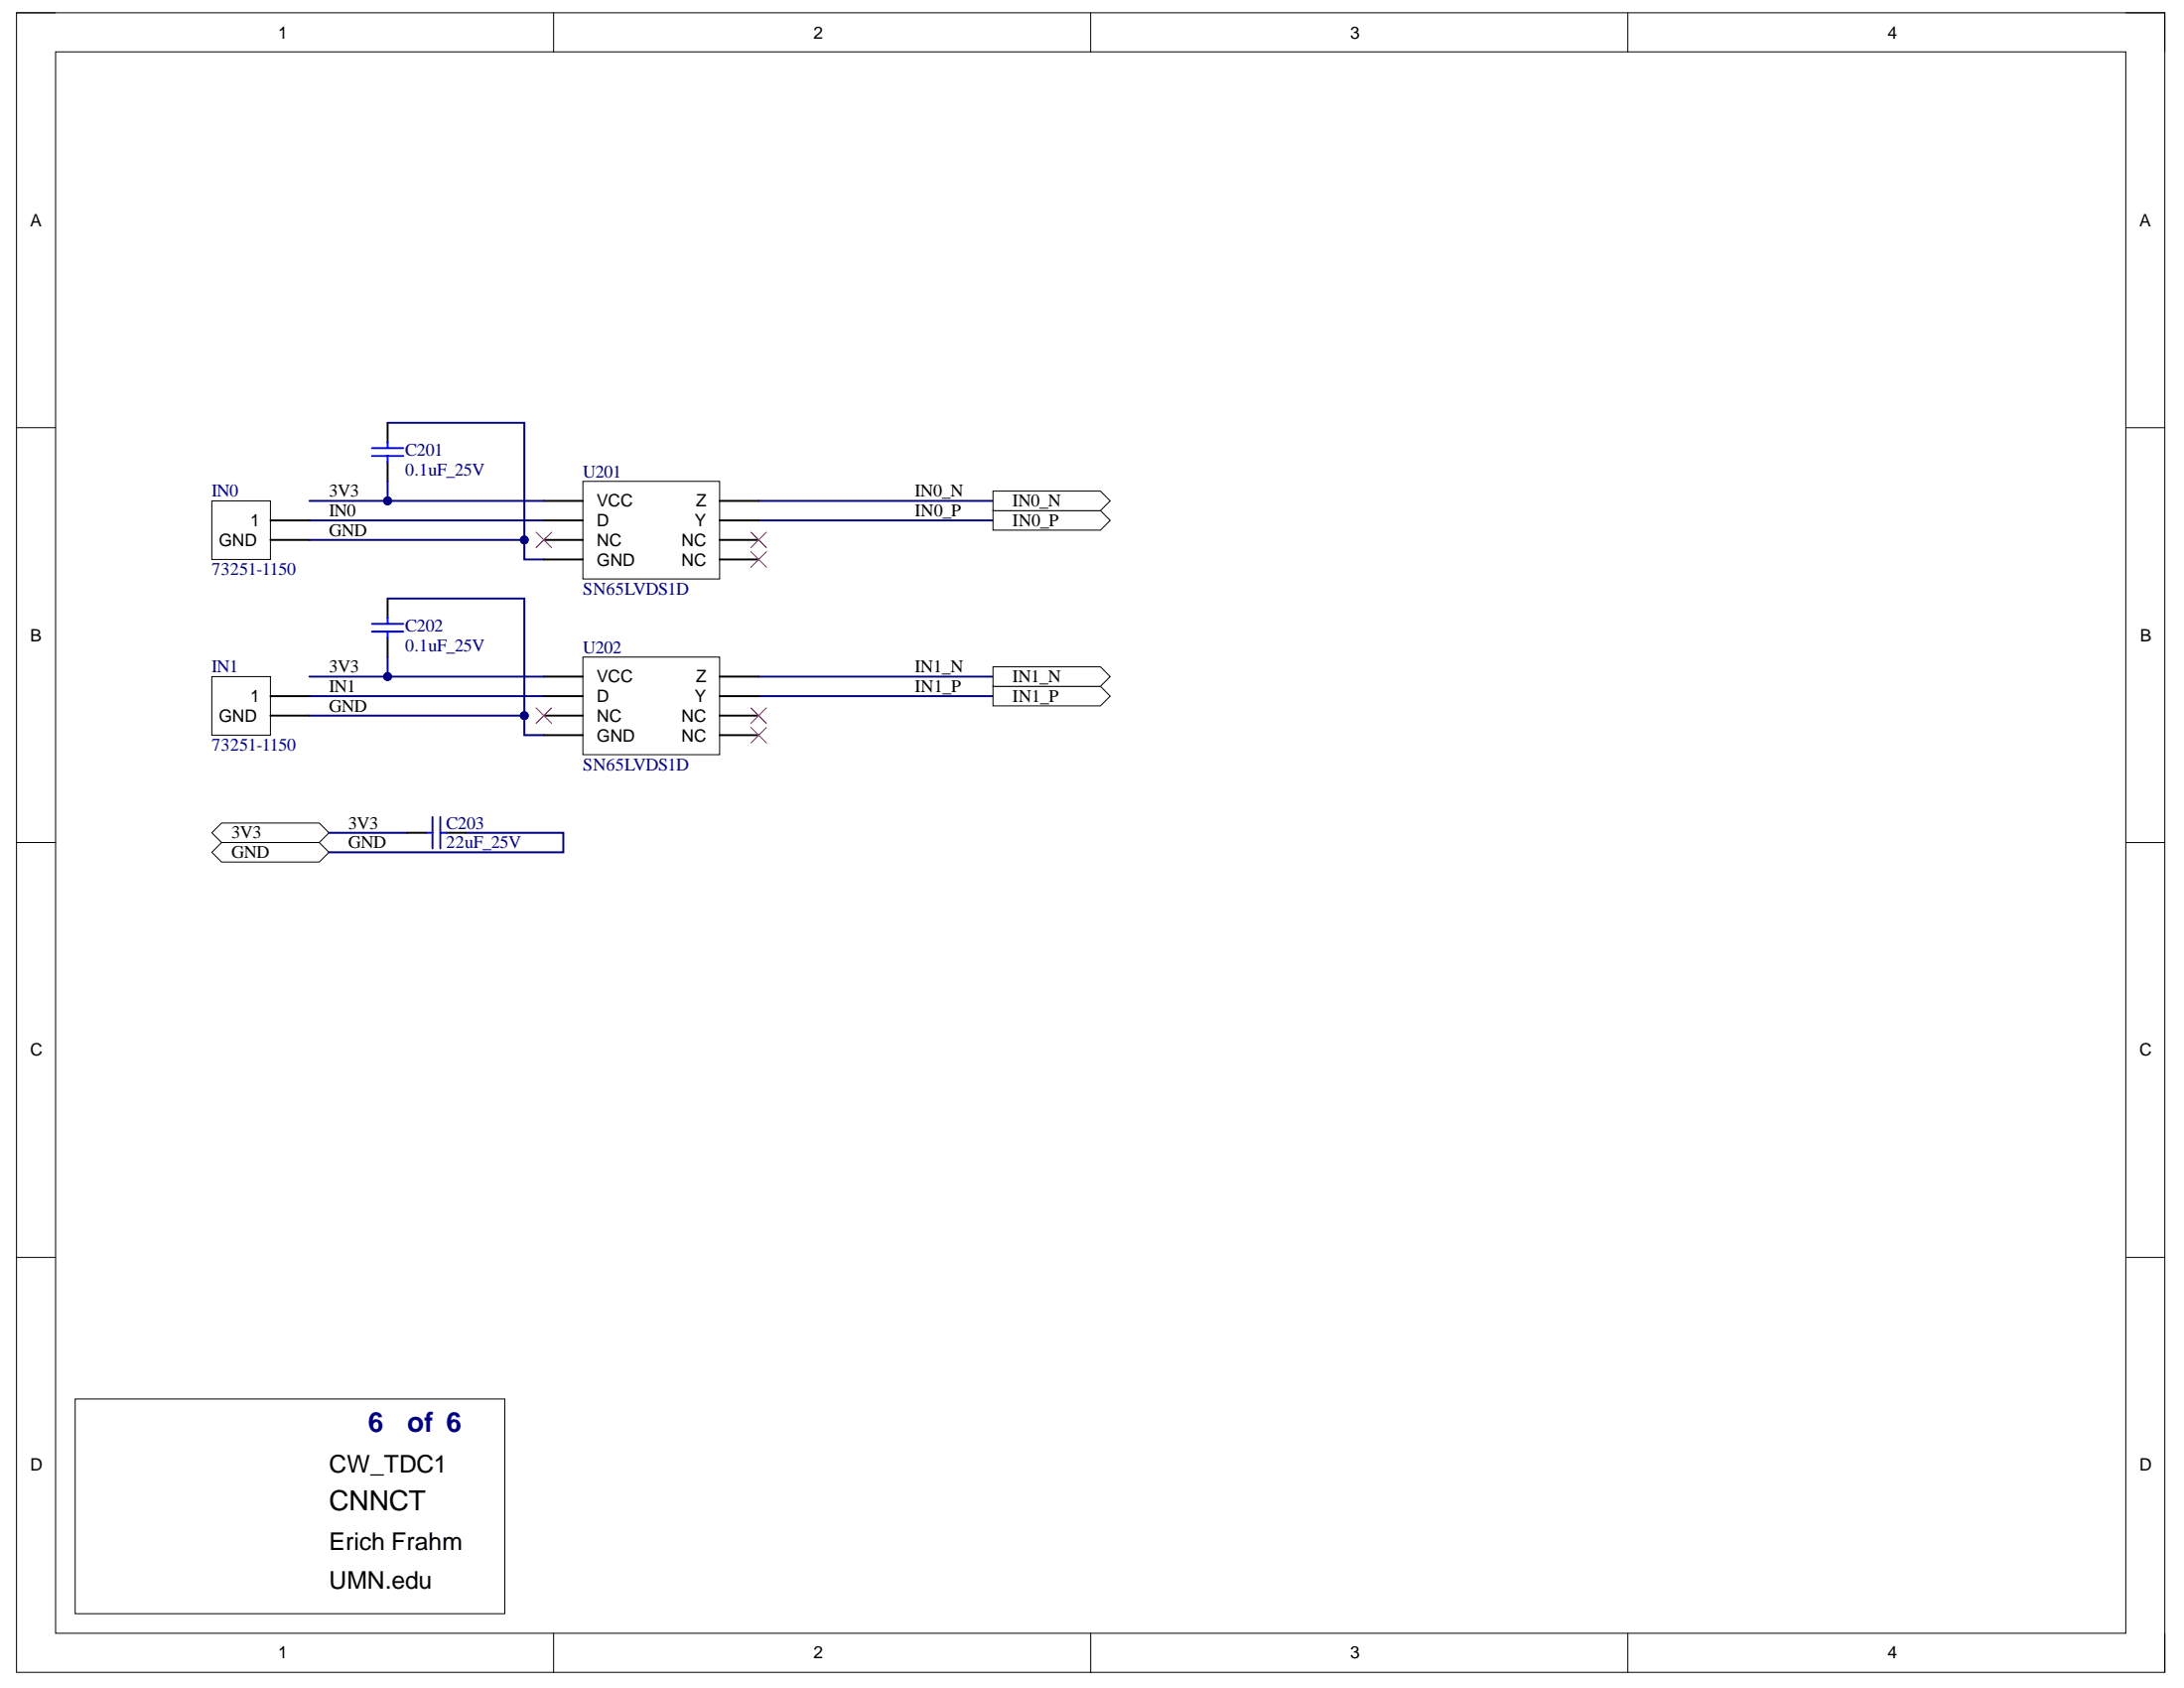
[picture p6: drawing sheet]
<svg xmlns="http://www.w3.org/2000/svg" width="279mm" height="216mm" viewBox="0 0 279 216" stroke-linecap="round" stroke-linejoin="round" font-family="sans-serif">
<path d="M2.1 1.6h274.8v212.3h-274.8z" fill="none" stroke="#000" stroke-width=".13"/>
<path d="M7.1 6.6h264.9v202.3h-264.9z" fill-rule="evenodd" fill="#fff"/>
<g fill="none" stroke="#000" stroke-width=".13">
<path d="M2.1 1.6h5M7.1 6.6h264.9v202.3h-264.9zM70.8 1.6v5M139.5 1.6v5M208.2 1.6v5M272 1.6h4.9v5M2.1 54.7h5M272 54.7h4.9M2.1 107.8h5M272 107.8h4.9M2.1 160.8h5M272 160.8h4.9"/>
<path d="M70.8 208.9v5M139.5 208.9v5M208.2 208.9v5M276.9 208.9v5"/>
</g>
<path d="M39.6 69.1h27.5v2.5h2.5M39.6 66.6h30M97.1 66.6h29.9M97.1 64.1h29.9" fill="none" stroke="#000080" stroke-width=".25"/>
<circle cx="67.1" cy="69.1" r=".5" fill="#000080"/>
<circle cx="67.1" cy="69.1" r=".5" fill="none" stroke="#000080" stroke-width=".13"/>
<path d="M39.6 91.5h27.5v2.5h2.5M39.6 89h30M97.1 89h29.9M97.1 86.5h29.9" fill="none" stroke="#000080" stroke-width=".25"/>
<circle cx="67.1" cy="91.5" r=".5" fill="#000080"/>
<circle cx="67.1" cy="91.5" r=".5" fill="none" stroke="#000080" stroke-width=".13"/>
<path d="M9.6 178.9h55v27.5h-55z" fill-rule="evenodd" fill="#fff"/>
<path d="M9.6 178.9h55v27.5h-55z" fill="none" stroke="#000" stroke-width=".13"/>
<path d="M27.1 64.1h7.5v7.5h-7.5z" fill-rule="evenodd" fill="#fff"/>
<path d="M27.1 64.1h7.5v7.5h-7.5z" fill="none" stroke="#000" stroke-width=".13"/>
<path d="M34.6 66.6h5M34.6 69.1h5" fill="none" stroke="#000" stroke-width=".25"/>
<path d="M27.1 86.5h7.5v7.5h-7.5z" fill-rule="evenodd" fill="#fff"/>
<path d="M27.1 86.5h7.5v7.5h-7.5z" fill="none" stroke="#000" stroke-width=".13"/>
<path d="M34.6 89h5M34.6 91.5h5" fill="none" stroke="#000" stroke-width=".25"/>
<path d="M127 65.3h13.8l1.2 1.3-1.2 1.2h-13.8z" fill-rule="evenodd" fill="#fff"/>
<path d="M127 65.3h13.8l1.2 1.3-1.2 1.2h-13.8z" fill="none" stroke="#000" stroke-width=".13"/>
<path d="M127 62.8h13.8l1.2 1.3-1.2 1.2h-13.8z" fill-rule="evenodd" fill="#fff"/>
<path d="M127 62.8h13.8l1.2 1.3-1.2 1.2h-13.8z" fill="none" stroke="#000" stroke-width=".13"/>
<path d="M127 87.8h13.8l1.2 1.2-1.2 1.3h-13.8z" fill-rule="evenodd" fill="#fff"/>
<path d="M127 87.8h13.8l1.2 1.2-1.2 1.3h-13.8z" fill="none" stroke="#000" stroke-width=".13"/>
<path d="M127 85.3h13.8l1.2 1.2-1.2 1.3h-13.8z" fill-rule="evenodd" fill="#fff"/>
<path d="M127 85.3h13.8l1.2 1.2-1.2 1.3h-13.8z" fill="none" stroke="#000" stroke-width=".13"/>
<path d="M27.1 109l1.3-1.2h12.4l1.3 1.2-1.3 1.3h-12.4z" fill-rule="evenodd" fill="#fff"/>
<path d="M27.1 109l1.3-1.2h12.4l1.3 1.2-1.3 1.3h-12.4z" fill="none" stroke="#000" stroke-width=".13"/>
<path d="M59.6 106.5h12.5v2.5h-30" fill="none" stroke="#000080" stroke-width=".25"/>
<path d="M27.1 106.5l1.3-1.2h12.4l1.3 1.2-1.3 1.3h-12.4z" fill-rule="evenodd" fill="#fff"/>
<path d="M27.1 106.5l1.3-1.2h12.4l1.3 1.2-1.3 1.3h-12.4z" fill="none" stroke="#000" stroke-width=".13"/>
<path d="M42.1 106.5h10" fill="none" stroke="#000080" stroke-width=".25"/>
<path d="M74.6 84h17.5v12.5h-17.5z" fill-rule="evenodd" fill="#fff"/>
<path d="M74.6 84h17.5v12.5h-17.5z" fill="none" stroke="#000" stroke-width=".13"/>
<path d="M69.6 89h5M69.6 86.5h5M69.6 94h5M69.6 91.5h5M92.1 89h5M92.1 86.5h5M92.1 94h5M92.1 91.5h5" fill="none" stroke="#000" stroke-width=".25"/>
<path d="M68.6 90.5l2 2M70.6 90.5l-2 2M96.1 90.5l2 2M96.1 93l2 2M98.1 90.5l-2 2M98.1 93l-2 2" fill="none" stroke="#f00" stroke-width=".13"/>
<path d="M39.6 86.5h30" fill="none" stroke="#000080" stroke-width=".25"/>
<circle cx="49.6" cy="86.5" r=".5" fill="#000080"/>
<circle cx="49.6" cy="86.5" r=".5" fill="none" stroke="#000080" stroke-width=".13"/>
<path d="M74.6 61.6h17.5v12.5h-17.5z" fill-rule="evenodd" fill="#fff"/>
<path d="M74.6 61.6h17.5v12.5h-17.5z" fill="none" stroke="#000" stroke-width=".13"/>
<path d="M69.6 66.6h5M69.6 64.1h5M69.6 71.6h5M69.6 69.1h5M92.1 66.6h5M92.1 64.1h5M92.1 71.6h5M92.1 69.1h5" fill="none" stroke="#000" stroke-width=".25"/>
<path d="M68.6 68.1l2 2M70.6 68.1l-2 2M96.1 68.1l2 2M96.1 70.6l2 2M98.1 68.1l-2 2M98.1 70.6l-2 2" fill="none" stroke="#f00" stroke-width=".13"/>
<path d="M39.6 64.1h30" fill="none" stroke="#000080" stroke-width=".25"/>
<circle cx="49.6" cy="64.1" r=".5" fill="#000080"/>
<circle cx="49.6" cy="64.1" r=".5" fill="none" stroke="#000080" stroke-width=".13"/>
<path d="M49.6 54.1v2.5M49.6 59.1v2.5" fill="none" stroke="#000" stroke-width=".25"/>
<path d="M47.6 58.3h4M47.6 57.3h4M49.6 56.6v.7M49.6 58.3v.8" fill="none" stroke="#00f" stroke-width=".25"/>
<path d="M49.6 61.6v2.5" fill="none" stroke="#000080" stroke-width=".25"/>
<circle cx="49.6" cy="64.1" r=".5" fill="#000080"/>
<circle cx="49.6" cy="64.1" r=".5" fill="none" stroke="#000080" stroke-width=".13"/>
<path d="M49.6 54.1h17.5v15" fill="none" stroke="#000080" stroke-width=".25"/>
<circle cx="67.1" cy="69.1" r=".5" fill="#000080"/>
<circle cx="67.1" cy="69.1" r=".5" fill="none" stroke="#000080" stroke-width=".13"/>
<path d="M49.6 76.6v2.4M49.6 81.5v2.5" fill="none" stroke="#000" stroke-width=".25"/>
<path d="M47.6 79.8h4M49.6 79v.8M47.6 80.8h4M49.6 80.8v.7" fill="none" stroke="#00f" stroke-width=".25"/>
<path d="M49.6 76.6h17.5v14.9" fill="none" stroke="#000080" stroke-width=".25"/>
<circle cx="67.1" cy="91.5" r=".5" fill="#000080"/>
<circle cx="67.1" cy="91.5" r=".5" fill="none" stroke="#000080" stroke-width=".13"/>
<path d="M49.6 84v2.5" fill="none" stroke="#000080" stroke-width=".25"/>
<circle cx="49.6" cy="86.5" r=".5" fill="#000080"/>
<circle cx="49.6" cy="86.5" r=".5" fill="none" stroke="#000080" stroke-width=".13"/>
<path d="M52.1 106.5h2.5M57.1 106.5h2.5" fill="none" stroke="#000" stroke-width=".25"/>
<path d="M54.6 106.5h.7M55.3 104.5v4M56.3 104.5v4M56.3 106.5h.8" fill="none" stroke="#00f" stroke-width=".25"/>
<g font-size="3.5" fill="#000080">
<text x="47.1" y="183.1">6</text>
<text x="52.1" y="183.1">of 6</text>
</g>
<text font-size="3.5" x="42.1" y="193.2">CNNCT</text>
<g font-size="3.1">
<text x="42.1" y="188.3">CW_TDC1</text>
<text x="42.1" y="198.3">Erich Frahm</text>
<text x="42.1" y="203.2">UMN.edu</text>
</g>
<g font-size="2.3" fill="#000080">
<text x="51.8" y="58.3">C201</text>
<text x="27.1" y="63.6">IN0</text>
<text x="51.8" y="60.9">0.1uF_25V</text>
<text x="74.6" y="61.1">U201</text>
<text x="27.1" y="73.5">73251-1150</text>
<text x="74.6" y="76.1">SN65LVDS1D</text>
<text x="51.8" y="80.8">C202</text>
<text x="51.8" y="83.3">0.1uF_25V</text>
<text x="74.6" y="83.6">U202</text>
<text x="27.1" y="86">IN1</text>
<text x="27.1" y="96">73251-1150</text>
<text x="74.6" y="98.5">SN65LVDS1D</text>
<text x="57.1" y="106.1">C203</text>
<text x="57.1" y="108.5">22uF_25V</text>
</g>
<g font-size="2.3">
<text x="42.1" y="63.6">3V3</text>
<text x="117" y="63.6">IN0_N</text>
<text x="129.5" y="64.8">IN0_N</text>
<text x="42.1" y="68.5">GND</text>
<text x="42.1" y="66.1">IN0</text>
<text x="117" y="66.1">IN0_P</text>
<text x="129.5" y="67.3">IN0_P</text>
<text x="42.1" y="88.6">IN1</text>
<text x="42.1" y="86">3V3</text>
<text x="117" y="88.6">IN1_P</text>
<text x="117" y="86">IN1_N</text>
<text x="129.5" y="89.8">IN1_P</text>
<text x="129.5" y="87.3">IN1_N</text>
<text x="42.1" y="91">GND</text>
<text x="29.6" y="107.2">3V3</text>
<text x="44.6" y="106.1">3V3</text>
<text x="29.6" y="109.8">GND</text>
<text x="44.6" y="108.5">GND</text>
</g>
<g font-size="2.2">
<text x="35.6" y="4.9">1</text>
<text x="104.1" y="4.9">2</text>
<text x="172.7" y="4.9">3</text>
<text x="241.5" y="4.9">4</text>
<text x="3.9" y="28.9">A</text>
<text x="273.7" y="28.9">A</text>
<text x="76.4" y="64.8">VCC</text>
<text x="89" y="64.8">Z</text>
<text x="28" y="69.8">GND</text>
<text x="32" y="67.4">1</text>
<text x="76.4" y="67.4">D</text>
<text x="76.4" y="69.8">NC</text>
<text x="87.2" y="69.8">NC</text>
<text x="88.9" y="67.4">Y</text>
<text x="76.4" y="72.3">GND</text>
<text x="87.2" y="72.3">NC</text>
<text x="3.9" y="82">B</text>
<text x="273.8" y="82">B</text>
<text x="32" y="89.8">1</text>
<text x="76.4" y="89.8">D</text>
<text x="76.4" y="87.3">VCC</text>
<text x="88.9" y="89.8">Y</text>
<text x="89" y="87.3">Z</text>
<text x="28" y="92.3">GND</text>
<text x="76.4" y="94.8">GND</text>
<text x="76.4" y="92.3">NC</text>
<text x="87.2" y="94.8">NC</text>
<text x="87.2" y="92.3">NC</text>
<text x="3.9" y="135.1">C</text>
<text x="273.7" y="135.1">C</text>
<text x="3.9" y="188.1">D</text>
<text x="273.7" y="188.1">D</text>
<text x="35.6" y="212.1">1</text>
<text x="104.1" y="212.1">2</text>
<text x="172.7" y="212.1">3</text>
<text x="241.5" y="212.1">4</text>
</g>
</svg>
